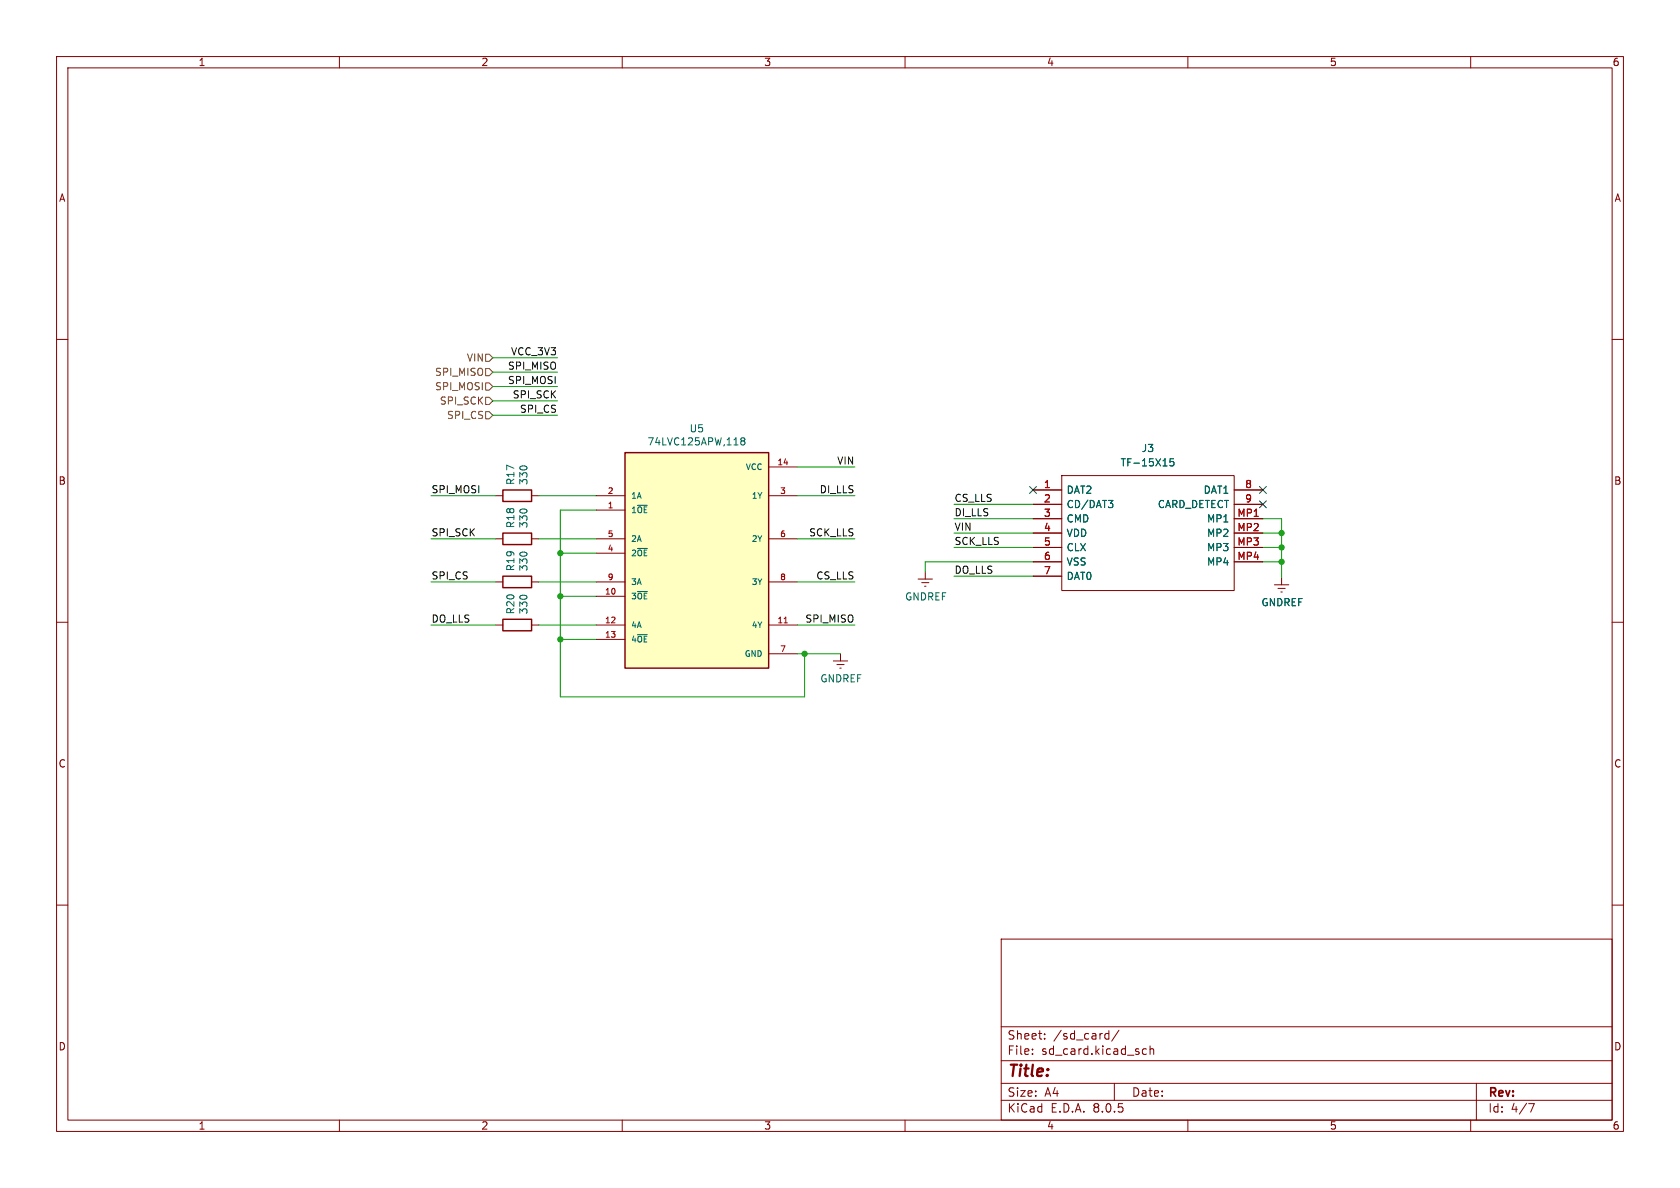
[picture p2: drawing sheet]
<svg xmlns="http://www.w3.org/2000/svg" width="297mm" height="210mm" viewBox="0 0 297 210" stroke-linecap="round" stroke-linejoin="round" font-family="sans-serif">
<g fill="none" stroke="#840000" stroke-width=".18">
<path d="M10 10h277v190h-277zM12 12h273v186h-273zM60 10v2M110 10v2M160 10v2M210 10v2M260 10v2M10 60h2M285 60h2M87.6 87.6h1.3M94 87.6h1.2M182.6 86.6h5.1"/>
<path d="M182.6 89.2h5.1M182.6 91.7h5.1M182.6 94.2h5.1M182.6 96.8h5.1M182.6 99.3h5.1M187.7 84.1h30.5v20.3h-30.5zM218.2 86.6h5.1M218.2 89.2h5.1M218.2 91.7h5.1M218.2 94.2h5.1M218.2 96.8h5.1M218.2 99.3h5.1"/>
<path d="M10 110h2M87.6 110.5h1.3M94 110.5h1.2M147.3 116.8h2.6M148 117.5h1.2M148.5 118.1h.2M148.6 115.6v1.2M182.6 101.9h5.1M225.3 103.4h2.5M225.9 104h1.3M226.4 104.6h.3M226.6 102.1v1.3"/>
<path d="M285 110h2M10 160h2M285 160h2M177 166h108v32h-108zM60 198v2M110 198v2M160 198v2M177 194.5h108M177 191.5h108M177 187.5h108M177 181.5h108M182.5 186.3v.1"/>
<path d="M182.5 185.5v.1M184.7 183.6v.1M184.7 182.8v.1M195.5 183.6h.5M195.5 182.8h.5M196 182.2v1.5M197 191.5v3M197.8 182.1l-1.3 2M202 186.1l.2 .3 .5-.1M202.7 185.5l-.5-.1-.2 .3M203.3 185.5l.2-.1 .4 .1 .1 .9M203.3 184.9v1.5"/>
<path d="M210 198v2M260 198v2M261 191.5v6.5M270.2 195.1h1l-.6 1.5"/>
</g>
<path d="M88.9 86.6h5.1v2h-5.1zM88.9 109.5h5.1v2h-5.1z" fill="none" stroke="#840000" stroke-width=".25"/>
<path d="M195.9 88.5h.8l-.4 .4M196.5 88.9l.2 .3v.3l-.2 .2M207.5 81.1h-.6l-.1 .6 .2-.1h.4l.1 .2v.4l-.2 .2-.5-.2" fill="none" stroke="#006464" stroke-width=".18"/>
<path d="M110.5 80h25.4v38.1h-25.4z" fill="#ffffc2"/>
<path d="M88.9 94.2h5.1v2.1h-5.1zM110.5 80h25.4v38.1h-25.4zM88.9 101.9h5.1v2h-5.1z" fill="none" stroke="#840000" stroke-width=".25"/>
<g fill="none" stroke="#840000" stroke-width=".18">
<path d="M87.6 95.3h1.3M94 95.3h1.2M105.4 90.2h5.1M105.4 87.6h5.1M105.4 97.8h5.1M105.4 95.3h5.1M135.9 82.6h5.1M135.9 87.6h5.1M135.9 95.3h5.1M182.6 86.6h5.1M182.6 89.2h5.1M182.6 91.7h5.1"/>
<path d="M182.6 94.2h5.1M182.6 96.8h5.1M182.6 99.3h5.1M218.2 86.6h5.1M218.2 89.2h5.1M218.2 91.7h5.1M218.2 94.2h5.1M218.2 96.8h5.1M218.2 99.3h5.1M87.6 102.9h1.3M94 102.9h1.2M105.4 105.4h5.1"/>
<path d="M105.4 110.5h5.1M105.4 113h5.1M105.4 102.9h5.1M135.9 110.5h5.1M135.9 115.6h5.1M135.9 102.9h5.1M162.3 102.4h2.5M162.9 103h1.3M163.4 103.6h.3M163.6 101.1v1.3M182.6 101.9h5.1"/>
</g>
<path d="M131.2 77.9l-.2-.2 .2-.3h.2l.3 .2-.3 .3M131.2 77.9l-.2 .3v.3l.2 .2 .4-.1 .1-.2v-.2l-.3-.3M131.2 77.9h.2M112.7 89.3h1.8M112.7 97h1.8M195.9 88.5h.8l-.4 .4M196.5 88.9l.2 .3v.3l-.2 .2M207.5 81.1h-.6l-.1 .6 .2-.1h.4l.1 .2v.4l-.2 .2-.5-.2M112.7 104.6h1.8M112.7 112.2h1.8" fill="none" stroke="#006464" stroke-width=".18"/>
<path d="M138.6 110.1h.6" fill="none" stroke="#a90000" stroke-width=".18"/>
<path d="M85.9 62.6h.6l.6 .6-.6 .7h-.6zM85.9 70.2h.6l.6 .7-.6 .6h-.6zM85.9 65.2h.6l.6 .6-.6 .6h-.6zM85.9 72.8h.6l.6 .6-.6 .6h-.6zM85.9 67.7h.6l.6 .6-.6 .7h-.6z" fill="none" stroke="#725600" stroke-width=".18"/>
<g fill="none" stroke="#009600" stroke-width=".18">
<path d="M87.1 70.9h11.5M87.1 73.4h11.5M87.1 68.3h11.5M87.1 65.8h11.5M87.1 63.2h11.5M76.2 95.3h11.4M76.2 87.6h11.4M95.2 95.3h10.2M95.2 87.6h10.2M99.1 97.8h6.3M105.4 90.2h-6.3v33h43.1v-7.6M141 95.3h10.1"/>
<path d="M141 87.6h10.1M141 82.6h10.1M168.7 96.8h13.9M168.7 91.7h13.9M168.7 89.2h13.9M168.7 94.2h13.9M182.6 99.3h-19v1.8M223.3 91.7h3.3v10.4M223.3 96.8h3.3M223.3 99.3h3.3M223.3 94.2h3.3M76.2 102.9h11.4"/>
<path d="M76.2 110.5h11.4M95.2 102.9h10.2M95.2 110.5h10.2M99.1 113h6.3M99.1 105.4h6.3M141 115.6h7.6M141 102.9h10.1M141 110.5h10.1M168.7 101.9h13.9"/>
</g>
<path d="M182 86l1.2 1.2M183.2 86l-1.2 1.2M222.7 88.5l1.2 1.3M222.7 86l1.2 1.2M223.9 88.5l-1.2 1.3M223.9 86l-1.2 1.2" fill="none" stroke="#000084" stroke-width=".18"/>
<g fill="#009600" stroke="#009600" stroke-width=".18">
<circle cx="226.6" cy="94.2" r=".46"/>
<circle cx="226.6" cy="96.8" r=".46"/>
<circle cx="226.6" cy="99.3" r=".46"/>
<circle cx="99.1" cy="97.8" r=".46"/>
<circle cx="99.1" cy="113" r=".46"/>
<circle cx="142.2" cy="115.6" r=".46"/>
<circle cx="99.1" cy="105.4" r=".46"/>
</g>
<text font-size="2.8" fill="#840000" x="178" y="190.9">Title:</text>
<g font-size="2.1" fill="#840000">
<text x="178" y="184">Sheet:</text>
<text x="186.2" y="184">/sd_card/</text>
<text x="178" y="186.7">File:</text>
<text x="184.1" y="186.7">sd_card.kicad_sch</text>
<text x="178" y="196.9">KiCad</text>
<text x="178" y="194.1">Size:</text>
<text x="184.7" y="194.1">A4</text>
<text x="185.7" y="196.9">E.D.A.</text>
<text x="193.3" y="196.9">8.0.5</text>
<text x="200" y="194.1">Date:</text>
<text x="263" y="194.3">Rev:</text>
<text x="263" y="196.9">Id:</text>
<text x="267.1" y="196.9">4/7</text>
</g>
<g font-size="1.8" fill="#840000">
<text x="35" y="11.9">1</text>
<text x="85" y="11.9">2</text>
<text x="135" y="11.9">3</text>
<text x="185" y="11.9">4</text>
<text x="235" y="11.9">5</text>
<text x="285" y="11.9">6</text>
<text x="10.3" y="35.9">A</text>
<text x="285.3" y="35.9">A</text>
<text x="10.3" y="85.9">B</text>
<text x="285.3" y="85.9">B</text>
<text x="10.3" y="135.9">C</text>
<text x="285.3" y="135.9">C</text>
<text x="10.3" y="185.9">D</text>
<text x="285.3" y="185.9">D</text>
<text x="35" y="199.9">1</text>
<text x="85" y="199.9">2</text>
<text x="135" y="199.9">3</text>
<text x="185" y="199.9">4</text>
<text x="235" y="199.9">5</text>
<text x="285" y="199.9">6</text>
</g>
<g font-size="1.8" fill="#725600">
<text x="82.4" y="64.1">VIN</text>
<text x="76.8" y="66.6">SPI_MISO</text>
<text x="76.8" y="69.2">SPI_MOSI</text>
<text x="77.7" y="71.7">SPI_SCK</text>
<text x="78.9" y="74.3">SPI_CS</text>
</g>
<g font-size="1.8" fill="#0f0f0f">
<text x="89.7" y="65.4">SPI_MISO</text>
<text x="90.2" y="62.9">VCC_3V3</text>
<text x="89.7" y="68">SPI_MOSI</text>
<text x="90.5" y="70.5">SPI_SCK</text>
<text x="91.8" y="73.1">SPI_CS</text>
<text x="147.9" y="82.2">VIN</text>
<text x="76.2" y="87.3">SPI_MOSI</text>
<text x="144.8" y="87.3">DI_LLS</text>
<text x="168.7" y="88.8">CS_LLS</text>
<text x="76.2" y="94.9">SPI_SCK</text>
<text x="142.9" y="94.9">SCK_LLS</text>
<text x="168.7" y="91.3">DI_LLS</text>
<text x="168.7" y="93.9">VIN</text>
<text x="168.7" y="96.4">SCK_LLS</text>
<text x="168.7" y="101.5">DO_LLS</text>
<text x="76.2" y="102.5">SPI_CS</text>
<text x="144.2" y="102.5">CS_LLS</text>
<text x="76.2" y="110.1">DO_LLS</text>
<text x="142.3" y="110.1">SPI_MISO</text>
</g>
<g font-size="1.8" fill="#006464">
<text x="121.8" y="76.6">U5</text>
<text x="114.3" y="78.9">74LVC125APW,118</text>
<text x="198" y="82.7">TF-15X15</text>
<text x="201.8" y="80.1">J3</text>
<text x="91.1" y="85.8" transform="rotate(-90 91.1 85.8)">R17</text>
<text x="93.4" y="85.8" transform="rotate(-90 93.4 85.8)">330</text>
<text x="188.5" y="87.5">DAT2</text>
<text x="212.7" y="87.5">DAT1</text>
<text x="91.1" y="93.5" transform="rotate(-90 91.1 93.5)">R18</text>
<text x="93.4" y="93.5" transform="rotate(-90 93.4 93.5)">330</text>
<text x="188.5" y="90">CD/DAT3</text>
<text x="188.5" y="92.6">CMD</text>
<text x="188.5" y="95.1">VDD</text>
<text x="204.6" y="90">CARD_DETECT</text>
<text x="213.3" y="92.6">MP1</text>
<text x="213.3" y="95.1">MP2</text>
<text x="91.1" y="101.1" transform="rotate(-90 91.1 101.1)">R19</text>
<text x="93.4" y="101.1" transform="rotate(-90 93.4 101.1)">330</text>
<text x="188.5" y="97.6">CLX</text>
<text x="188.5" y="100.2">VSS</text>
<text x="213.3" y="97.6">MP3</text>
<text x="213.3" y="100.2">MP4</text>
<text x="159.9" y="106.3">GNDREF</text>
<text x="188.5" y="102.7">DAT0</text>
<text x="222.9" y="107.4">GNDREF</text>
<text x="91.1" y="108.7" transform="rotate(-90 91.1 108.7)">R20</text>
<text x="93.4" y="108.7" transform="rotate(-90 93.4 108.7)">330</text>
<text x="144.9" y="120.8">GNDREF</text>
</g>
<g font-size="1.8" fill="#a90000">
<text x="184.5" y="86.4">1</text>
<text x="184.5" y="88.9">2</text>
<text x="220" y="86.4">8</text>
<text x="220" y="88.9">9</text>
<text x="184.5" y="91.4">3</text>
<text x="184.5" y="94">4</text>
<text x="218.7" y="91.4">MP1</text>
<text x="218.7" y="94">MP2</text>
<text x="184.5" y="96.5">5</text>
<text x="184.5" y="99.1">6</text>
<text x="184.5" y="101.6">7</text>
<text x="218.7" y="96.5">MP3</text>
<text x="218.7" y="99.1">MP4</text>
</g>
<g font-size="1.4" fill="#006464">
<text x="131.7" y="83.3">VCC</text>
<text x="111.5" y="88.4">1A</text>
<text x="132.8" y="88.4">1Y</text>
<text x="111.5" y="90.9">1~{OE}</text>
<text x="111.5" y="96">2A</text>
<text x="132.8" y="96">2Y</text>
<text x="111.5" y="98.5">2~{OE}</text>
<text x="111.5" y="106.1">3~{OE}</text>
<text x="111.5" y="103.6">3A</text>
<text x="132.8" y="103.6">3Y</text>
<text x="111.5" y="111.2">4A</text>
<text x="111.5" y="113.8">4~{OE}</text>
<text x="132.8" y="111.2">4Y</text>
<text x="131.5" y="116.3">GND</text>
</g>
<g font-size="1.4" fill="#a90000">
<text x="137.3" y="82.3">14</text>
<text x="107.3" y="89.9">1</text>
<text x="107.3" y="87.4">2</text>
<text x="137.8" y="87.4">3</text>
<text x="107.3" y="95">5</text>
<text x="137.8" y="95">6</text>
<text x="107.3" y="97.5">4</text>
<text x="106.9" y="105.2">10</text>
<text x="107.3" y="102.6">9</text>
<text x="137.8" y="102.6">8</text>
<text x="106.9" y="110.2">12</text>
<text x="106.9" y="112.8">13</text>
<text x="137.3" y="110.2">11</text>
<text x="137.8" y="115.3">7</text>
</g>
</svg>
